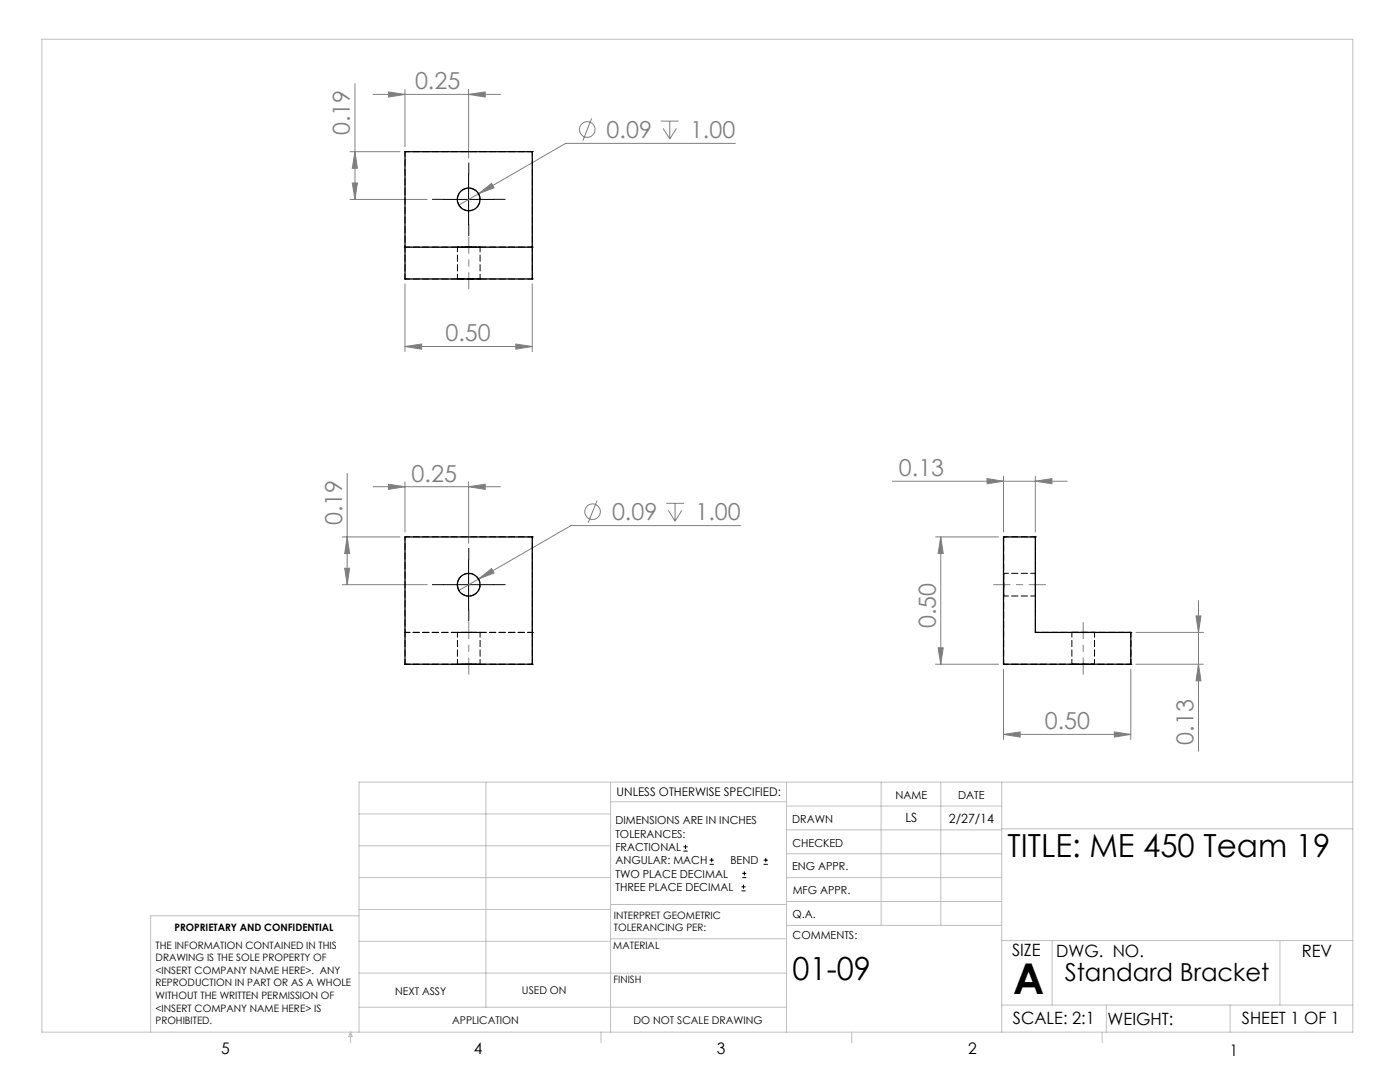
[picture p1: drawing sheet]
<svg xmlns="http://www.w3.org/2000/svg" width="279mm" height="216mm" viewBox="0 0 279 216" stroke-linecap="round" stroke-linejoin="round" font-family="sans-serif">
<g fill="none" stroke="#808080" stroke-width=".2">
<path d="M70.8 16.7v23.1M74.5 18.8h25.4M77.5 18.3l3.3 .5-3.3 .6zM80.8 17.9v11.4M93.5 18.8l3.3-.5v1.1zM93.5 17.9v13.6M69.8 39.8h15.5M69.8 30.3h10M70.3 36.5h1l-.5 3.3zM70.8 30.3l.5 3.3h-1zM95.5 38.7l2.6-2.1 .5 .9zM95.5 38.7l-3.9 2.2"/>
<path d="M118.1 23.6l-1.8 4.5M131.9 24.2h3.5M132.3 25.6l1.4 2.1M133.7 24.2v3.5M135 25.6l-1.3 2.1M146.8 28.6h-33.9l-17.4 10.1M80.8 56.7v13.5M106.2 56.7v13.5M80.8 69.1l3.3-.4v1zM80.8 69.1h25.4M102.9 68.7l3.3 .4-3.3 .6zM69.3 94.5v22.2"/>
<path d="M74.5 97.1h25.4M77.5 96.6l3.3 .5-3.3 .5zM80.8 96.1v10.1M93.5 97.1l3.3-.5v1zM93.5 96.1v12.3M119.2 99.9l-1.8 4.4M178.1 96h34.9M197 95.5l3.3 .5-3.3 .5zM200.3 95v11.2M206.6 96l3.3-.5v1zM206.6 95v11.2M68.3 116.7h17"/>
<path d="M68.3 107.1h11.5M68.8 113.4h1l-.5 3.3zM69.3 107.1l.5 3.4h-1zM95.5 115.5l2.6-2 .5 .8zM95.5 115.5l-3.9 2.3M133 100.4h3.5M133.4 101.8l1.3 2.2M134.7 100.4v3.6M136.1 101.8l-1.4 2.2M147.8 104.9h-33.9l-18.4 10.6M186.7 107.1h12.6M187.7 107.1l.5 3.4h-1z"/>
<path d="M187.7 107.1v25.4M239.2 119.8v30.1M186.7 132.5h12.6M187.2 129.3h1l-.5 3.2zM200.3 133.6v14M225.7 133.6v14M226.7 132.5h13.5M226.7 126.2h13.5M238.7 122.9h1l-.5 3.3zM239.2 132.5l.5 3.4h-1zM200.3 146.5l3.3-.5v1.1zM200.3 146.5h25.4"/>
<path d="M222.4 146l3.3 .5-3.3 .6z"/>
<circle cx="117.2" cy="25.8" r="1.55"/>
<circle cx="118.2" cy="102.1" r="1.56"/>
</g>
<g fill="none" stroke="#000" stroke-width=".2">
<path d="M88.5 39.8h10M93.5 34.8v10M88.5 116.7h10M93.5 111.7v10M136.4 169.8h.8M136.4 169h.8M136.8 168.6v.8M141.6 172.5h.9M141.6 171.6h.9M142 171.2v.8M148 177.8h.8M148 177h.8"/>
<path d="M148.1 175.1h.8M148.1 174.3h.8M148.4 176.5v.8M148.6 173.9v.8M152.4 172.5h.8M152.4 171.6h.8M152.8 171.2v.8"/>
</g>
<path d="M88.6 39.8h-2.3M93.6 34.8v-2.3M98.6 39.8h2.2M93.6 44.8v2.2M88.6 116.7h-2.3M93.6 111.7v-2.3M98.6 116.7h2.2M93.6 121.7v2.2" fill="none" stroke="#000" stroke-width=".2" stroke-dasharray="15.2 1.3 1.3 1.3"/>
<path d="M93.6 57.7v-10.4M198.3 116.7h10.4M93.6 134.5v-10.3M216.2 134.5v-10.3" fill="none" stroke="#808080" stroke-width=".2" stroke-dasharray="15.2 1.3 1.3 1.3" stroke-dashoffset="12"/>
<g fill="none" stroke="#c0c0c0" stroke-width=".2">
<path d="M8.4 7.8h261.6v198.2h-261.6zM97 156.1v44.9M121.8 156.1v49.9M121.8 160h35.2M157 156.1v49.9M175.9 156.1v28.5M187.7 156.1v28.5M199.9 156.1v49.9M270 156.1h-198.4v49.9M71.6 175.1h50.2M71.6 168.8h50.2M71.6 162.4h50.2"/>
<path d="M157 170.4h42.9M157 165.6h42.9M157 160.8h42.9M157 175.1h42.9M157 179.9h42.9M199.9 165.4h70.1M71.6 194.2h85.4M71.6 187.8h50.2M71.6 181.5h50.2M71.6 182.7h-41.5v23.3M121.8 187.3h35.2M121.8 180.5h35.2"/>
<path d="M157 184.6h42.9M199.9 187.7h70.1M210 187.7v12.9M255.4 187.7v12.9M70 206v2.1M70 206l.3 .8h-.7zM71.6 201h85.4M119.9 206v2.1M170 206v2.1M199.9 200.6h70.1M220 206v2.1M220.8 200.6v5.4"/>
<path d="M245.5 200.6v5.4"/>
</g>
<g fill="#808080">
<path d="M93.5 97.1l3.3-.5v1zM77.5 96.6l3.3 .5-3.3 .5zM93.5 18.8l3.3-.5v1.1zM77.5 18.3l3.3 .5-3.3 .6zM206.6 96l3.3-.5v1zM197 95.5l3.3 .5-3.3 .5z"/>
<path d="M95.5 115.5l3.1-1.2-.5-.8zM80.8 69.1l3.3-.4v1zM102.9 68.7l3.3 .4-3.3 .6zM95.5 38.7l3.1-1.2-.5-.9z"/>
<path d="M200.3 146.5l3.3-.5v1.1zM222.4 146l3.3 .5-3.3 .6z"/>
<path d="M68.8 113.4h1l-.5 3.3zM69.3 107.1l.5 3.4h-1zM70.3 36.5h1l-.5 3.3zM70.8 30.3l.5 3.3h-1zM239.2 132.5l.5 3.4h-1zM238.7 122.9h1l-.5 3.3z"/>
<path d="M187.7 107.1l.5 3.4h-1zM187.2 129.3h1l-.5 3.2z"/>
</g>
<g fill="none" stroke="#000" stroke-width=".25">
<path d="M80.8 30.3h25.4v25.4h-25.4zM80.8 49.3h25.4M80.8 107.1h25.4v25.4h-25.4zM200.3 107.1h6.3v19.1h19.1v6.3h-25.4z"/>
<circle cx="93.5" cy="39.8" r="2.26"/>
<circle cx="93.5" cy="116.7" r="2.26"/>
</g>
<g fill="none" stroke="#000" stroke-width=".2" stroke-dasharray="1.3 .6">
<path d="M80.9 30.3h.1M106.3 30.3h.1M80.9 49.3h.1M80.9 55.7h.1M106.3 49.3h.1M106.3 55.7h.1M80.9 107.1h.1M106.3 107.1h.1M200.3 107.1h.1M206.7 107.1h.1M80.9 132.5h.1M80.9 126.2h.1"/>
<path d="M106.3 132.5h.1M106.3 126.2h.1M200.3 132.5h.1M206.7 126.2h.1M225.7 132.5h.1M225.7 126.2h.1"/>
</g>
<g fill="none" stroke="#000" stroke-width=".2" stroke-dasharray="1.3 .6" stroke-dashoffset=".3">
<path d="M106.3 30.3h-25.4M80.9 55.7v-25.4M91.3 49.3v6.4M95.8 55.7v-6.4M106.3 49.3h-25.4M106.3 55.7h-25.4M106.3 55.7v-25.4M106.3 107.1h-25.4M200.3 107.1v25.4M200.3 118.9h6.4M206.7 107.1h-6.4M206.7 114.4h-6.4"/>
<path d="M80.9 132.5v-6.3M91.3 126.2v6.3M95.8 132.5v-6.3M106.3 126.2h-25.4M106.3 132.5v-6.3M106.3 132.5h-25.4M200.3 132.5h25.4M213.9 126.2v6.3M218.4 132.5v-6.3M225.7 132.5v-6.3"/>
</g>
<path d="M93.6 42a2.26 2.26 0 0 0 1.9-3.3 2.26 2.26 0 0 0-3.8-.2 2.26 2.26 0 0 0 1.6 3.5h.3M93.6 114.4a2.26 2.26 0 0 1 1.9 3.3 2.26 2.26 0 0 1-3.8 .2 2.26 2.26 0 0 1 1.6-3.5h.3" fill="none" stroke="#000" stroke-width=".2" stroke-dasharray="1.3 .6" stroke-dashoffset=".2"/>
<path d="M80.9 126.2v-19.1M106.3 126.2v-19.1M206.7 126.2v-19.1M225.7 126.2h-19" fill="none" stroke="#000" stroke-width=".2" stroke-dasharray="1.3 .6" stroke-dashoffset=".6"/>
<path d="M91.3 55.7h4.5h-4.5M93.6 49.3h2.2h-4.5h2.3M200.3 116.7v-2.3v4.5v-2.2M206.7 114.4v4.5v-4.5M93.6 126.2h2.2h-4.5h2.3M93.6 132.5h2.2h-4.5h2.3M213.9 126.2h4.5h-4.5M213.9 132.5h4.5h-4.5" fill="none" stroke="#000" stroke-width=".2" stroke-dasharray="1.3 .6" stroke-dashoffset="-.1"/>
<text font-size="8.5" x="202.2" y="198.3">A</text>
<g font-size="6.3">
<text x="201.1" y="171">TITLE: ME 450 Team 19</text>
<text x="158.2" y="195.5">01-09</text>
</g>
<text font-size="4.9" x="212.5" y="195.7">Standard Bracket</text>
<g font-size="4.7" fill="#808080">
<text x="82.8" y="17.8">0.25</text>
<text x="69.8" y="27" transform="rotate(-90 69.8 27)">0.19</text>
<text x="121.1" y="27.5">0.09</text>
<text x="137.7" y="27.5">1.00</text>
<text x="88.9" y="68.1">0.50</text>
<text x="179.4" y="95">0.13</text>
<text x="82.2" y="96.1">0.25</text>
<text x="68.3" y="104.8" transform="rotate(-90 68.3 104.8)">0.19</text>
<text x="122.1" y="103.8">0.09</text>
<text x="138.8" y="103.8">1.00</text>
<text x="186.7" y="125.3" transform="rotate(-90 186.7 125.3)">0.50</text>
<text x="208.5" y="145.5">0.50</text>
<text x="238.2" y="148.6" transform="rotate(-90 238.2 148.6)">0.13</text>
</g>
<g font-size="3.4">
<text x="202" y="190.8">SIZE</text>
<text x="210.8" y="190.9">DWG. NO.</text>
<text x="259.8" y="191">REV</text>
<text x="202.1" y="204.4">SCALE: 2:1</text>
<text x="221" y="204.5">WEIGHT:</text>
<text x="247.8" y="204.4">SHEET 1 OF 1</text>
</g>
<g font-size="3.2">
<text x="44.2" y="210.4">5</text>
<text x="94.6" y="210.3">4</text>
<text x="143.1" y="210.4">3</text>
<text x="193.2" y="210.3">2</text>
<text x="245.4" y="210.6">1</text>
</g>
<g font-size="2.5">
<text x="180.7" y="164.1">LS</text>
<text x="189.4" y="164.2">2/27/14</text>
</g>
<text font-size="2.4" x="123.1" y="158.9">UNLESS OTHERWISE SPECIFIED:</text>
<g font-size="2.2">
<text x="178.7" y="159.4">NAME</text>
<text x="191.2" y="159.4">DATE</text>
<text x="122.8" y="164.5">DIMENSIONS ARE IN INCHES</text>
<text x="122.8" y="167.1">TOLERANCES:</text>
<text x="158.1" y="164.2">DRAWN</text>
<text x="122.8" y="169.8">FRACTIONAL</text>
<text x="122.8" y="172.5">ANGULAR: MACH</text>
<text x="145.8" y="172.5">BEND</text>
<text x="158.1" y="173.7">ENG APPR.</text>
<text x="158.2" y="169.1">CHECKED</text>
<text x="122.8" y="175.1">TWO PLACE DECIMAL</text>
<text x="122.8" y="177.8">THREE PLACE DECIMAL</text>
<text x="158.2" y="178.4">MFG APPR.</text>
<text x="158.2" y="183.2">Q.A.</text>
<text x="158.2" y="187.4">COMMENTS:</text>
</g>
<g font-size="2.1">
<text x="78.8" y="198.5">NEXT ASSY</text>
<text x="104.2" y="198.4">USED ON</text>
<text x="90.2" y="204.3">APPLICATION</text>
<text x="126.4" y="204.3">DO NOT SCALE DRAWING</text>
</g>
<g font-size="2">
<text x="34.8" y="185.7">PROPRIETARY AND CONFIDENTIAL</text>
<text x="122.5" y="183.3">INTERPRET GEOMETRIC</text>
<text x="122.5" y="185.9">TOLERANCING PER:</text>
<text x="31.1" y="189.3">THE INFORMATION CONTAINED IN THIS</text>
<text x="31.1" y="191.8">DRAWING IS THE SOLE PROPERTY OF</text>
<text x="122.4" y="189.4">MATERIAL</text>
<text x="31.1" y="194.3">&lt;INSERT COMPANY NAME HERE&gt;. ANY</text>
<text x="31.1" y="196.8">REPRODUCTION IN PART OR AS A WHOLE</text>
<text x="122.4" y="196.2">FINISH</text>
<text x="31.1" y="199.4">WITHOUT THE WRITTEN PERMISSION OF</text>
<text x="31.1" y="201.9">&lt;INSERT COMPANY NAME HERE&gt; IS</text>
<text x="31.1" y="204.4">PROHIBITED.</text>
</g>
</svg>
